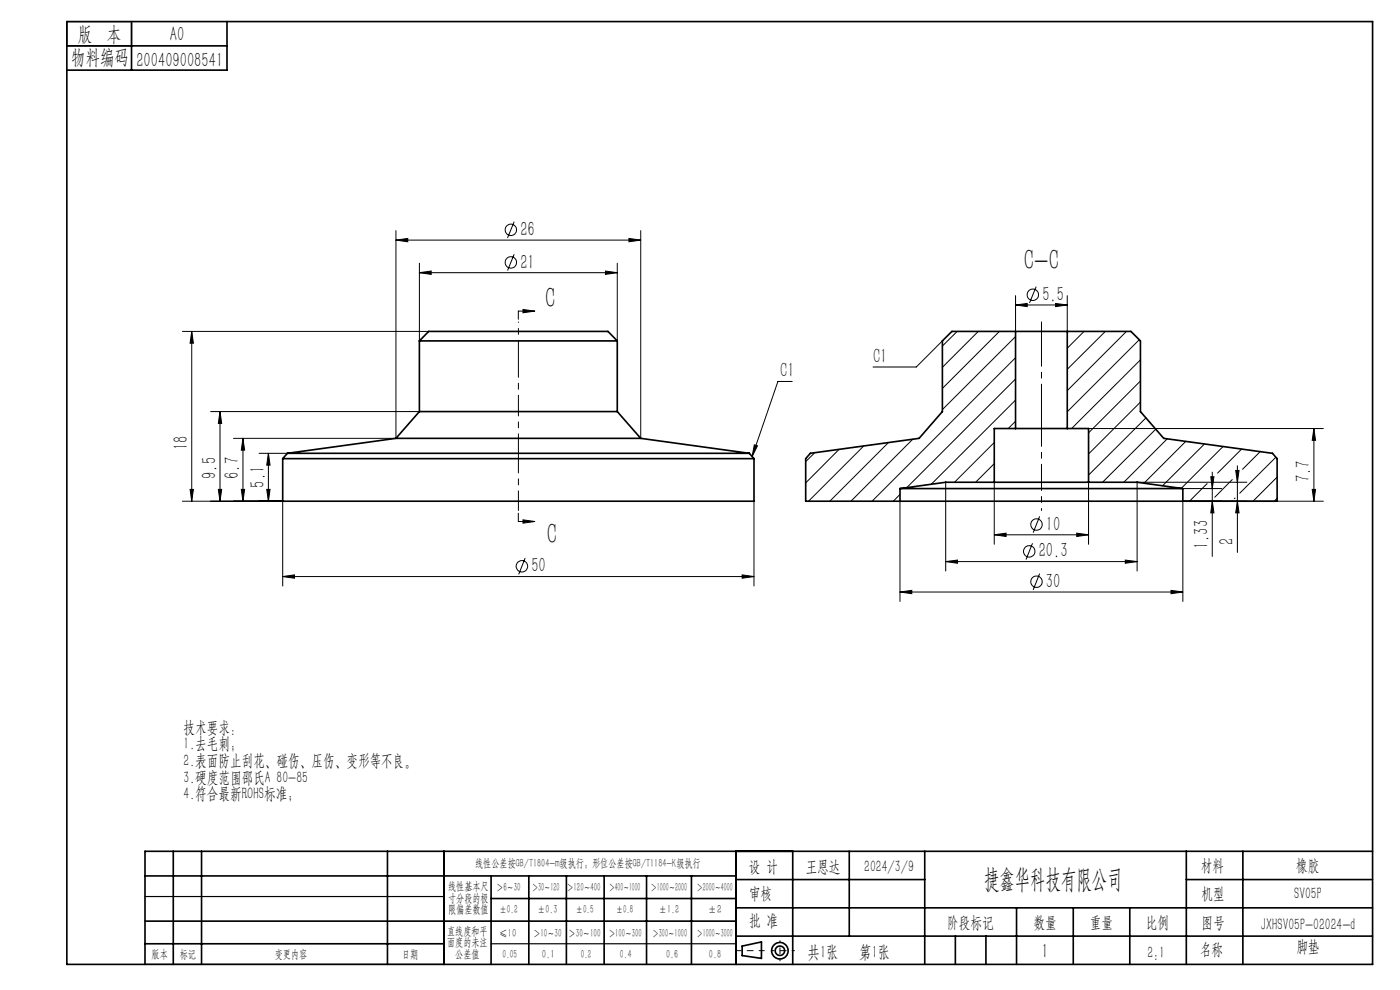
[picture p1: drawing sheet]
<svg xmlns="http://www.w3.org/2000/svg" width="297mm" height="210mm" viewBox="0 0 297 210" stroke-linecap="round" stroke-linejoin="round" font-family="sans-serif">
<g fill="none" stroke="#000" stroke-width=".21">
<path d="M84 50.9l2.5-.3v.7zM84 48.9v44.1h-34.5M84 50.9h51.9M89 57.8l2.5-.3v.7zM89 55.8v16.5M89 57.8h42M109.1 53.9l-1.4 3.5M109.1 47l-1.4 3.5M128.4 57.5l2.6 .3-2.6 .4zM131 55.8v16.5M133.4 50.6l2.5 .3-2.5 .4zM135.9 48.9v44.1"/>
<path d="M38.7 70.3h52.2M40.7 70.3v36M40.7 70.3l.3 2.5h-.7zM110.9 65.6l2.6 .4-2.6 .3zM113.5 66h-3.5v1.7M199.9 72.3l-5.5 5.5h-9.2M203.1 70.3l-3.2 3.1M207.5 70.3l-7.6 7.6M212 70.3l-12.1 12.1M215.4 71.4l-15.5 15.5M215.4 75.9l-30.4 30.4M215.4 64.7l2.5-.3v.6z"/>
<path d="M215.4 62.7v7.6M215.4 64.7h11M219.8 60.8l-1.4 3.5M223.9 64.4l2.5 .3-2.5 .3zM226.4 62.7v7.6M230 70.3l-3.6 3.6M234.5 70.3l-8.1 8M239 70.3l-12.6 12.6M241.7 72.1l-15.3 15.2M241.9 76.3l-14.6 14.6M44.7 87.3h44.3M46.7 87.3v19"/>
<path d="M46.7 87.3l.3 2.5h-.7zM51.5 93v13.3M51.5 93l.4 2.5h-.7zM55 96.2h6M56.9 96.2v10.1M56.9 96.2l.4 2.5h-.7zM160 94.4l.7 .2-1.1 2.2zM168.1 80.9h-3.1l-5.4 15.9M172.8 96.1l-1.9 1.8M178 95.3l-7.1 7.1M183.2 94.6l-11.7 11.7M188.5 93.9l-12.5 12.4"/>
<path d="M193.6 93.2l-13.1 13.1M210.9 93.9l-8.4 8.4M210.9 98.3l-3.9 4M215.4 80.4l-23 23M215.4 84.9l-17.8 17.8M215.4 89.4l-1.5 1.5M230.9 90.9h49.8M241.9 80.8l-11 11M241.9 85.3l-11 11M243.1 88.6l-12.2 12.2M245.2 91l-11.3 11.3M247.6 93.1l-9.2 9.2"/>
<path d="M251.6 93.6l-8.9 8.9M255.5 94.2l-8.9 8.8M259.5 94.7l-8.9 8.9M262.1 99.8h.8l-.4 2.5zM262.5 98.8v18.4M263.4 95.3l-5.1 5.1M267.3 95.8l-3.7 3.7M270.7 97l-7.7 7.6M278.7 90.9v15.4M278.7 90.9l.4 2.5h-.7zM38.7 106.3h21.3v18M40.3 103.8h.7l-.3 2.5z"/>
<path d="M46.3 103.8h.7l-.3 2.5zM51.2 103.8h.7l-.4 2.5zM56.6 103.8h.7l-.4 2.5zM110 108.9v1.7h3.5M110.9 110.3l2.6 .3-2.6 .4zM111.4 118.4l-1.4 3.4M159.9 106.3v18M190.9 104.9l-1.4 1.4M190.9 106.3v21.3M200.6 119.1l2.5-.3v.7zM200.6 102.3v18.8M200.6 119.1h40.6"/>
<path d="M210.9 113.4l2.5-.3v.7zM210.9 102.3v13.2M210.9 113.4h20M219 115.2l-1.3 3.5M220.6 109.5l-1.4 3.5M228.4 113.1l2.5 .3-2.5 .4zM230.9 102.3v13.2M238.7 118.8l2.5 .3-2.5 .4zM250.9 103.6h8.3M256.1 102.6l-3.8 3.7M256.9 101.1h.6l-.3 2.5zM257.2 100.1v17.9"/>
<path d="M257.2 106.3l.3 2.5h-.6zM261.4 106.2l-.1 .1M261.4 101.7l-3.7 3.8M262 105.6l-.2 .2M262.5 106.3l.4 2.5h-.8zM264.5 102.3h-23.3v18.8M270.9 101.2l-5.1 5.1M270.9 105.7l-.6 .6M278.4 103.8h.7l-.4 2.5zM280.7 106.3h-29.8v21.3M60 122.3l2.5-.4v.8zM60 122.3h99.9"/>
<path d="M157.4 121.9l2.5 .4-2.5 .4zM190.9 125.6l2.5-.4v.7zM190.9 125.6h60M220.6 121.7l-1.4 3.4M248.4 125.2l2.5 .4-2.5 .3z"/>
<circle cx="108.4" cy="55.7" r="1.21"/>
<circle cx="108.4" cy="48.8" r="1.2"/>
<circle cx="219.1" cy="62.5" r="1.2"/>
<circle cx="218.4" cy="117" r="1.21"/>
<circle cx="219.9" cy="111.3" r="1.21"/>
<circle cx="110.7" cy="120.1" r="1.21"/>
<circle cx="219.9" cy="123.4" r="1.21"/>
</g>
<g fill="none" stroke="#000" stroke-width=".35">
<path d="M14.2 4.6h277v200h-277zM14.2 9.7h34M27.9 4.6v10.3M48.2 4.6v10.3h-34M89 72.3h42M89 72.3l1.9-2h38.1l2 2M89 72.3v15M131 72.3v15M215.4 70.3h11M215.4 70.3h-13.5l-2 2v15l-4.9 5.7-23.1 3.2-1 1.1v9h20M215.4 70.3v20.6M226.4 70.3h13.5l2 2v15l5 5.7 23 3.2 1 1.1v9h-20"/>
<path d="M226.4 70.3v20.6M60 97.3h99.9M60 97.3v9h99.9v-9M61 96.2h98M61 96.2l-1 1.1M84 93h51.9M84 93l-23 3.2M89 87.3h42M89 87.3l-5 5.7M131 87.3l4.9 5.7M135.9 93l23.1 3.2M159 96.2l.9 1.1"/>
<path d="M215.4 90.9h11M215.4 90.9h-4.5v11.4M226.4 90.9h4.5v11.4M190.9 103.6h60M190.9 106.3h60M190.9 103.6v2.7M210.9 102.3h20M210.9 102.3h-10.3l-9.7 1.3M230.9 102.3h10.3l9.7 1.3M250.9 103.6v2.7M30.8 195.4h125.4M30.8 185.8h125.4"/>
<path d="M36.8 180.6v24M42.8 180.6v24M82.2 180.6v24M94.2 180.6v24M104.2 185.8v18.8M104.2 190.6h52M112.2 185.8v18.8M120.2 185.8v18.8M128.2 185.8v18.8M137.2 185.8v18.8M146.7 185.8v18.8M156.2 180.6v24"/>
<path d="M156.2 186.6h40M156.2 198.6h135M156.2 192.6h135M168.2 180.6v24M180.2 180.6v18M196.2 180.6v24M202.7 198.6v6M209.2 198.6v6M215.7 192.6v12M227.7 192.6v12M239.7 192.6v12M251.7 186.6h39.5"/>
<path d="M251.7 180.6v24M263.7 180.6v24M291.2 180.6h-260.4v24M30.8 200.2h63.4M157.4 200.7l4.1-.9v3.5l-4.1-.6z"/>
<circle cx="165.5" cy="201.7" r="1.74"/>
<circle cx="165.5" cy="201.7" r="1"/>
</g>
<path d="M110 96.1v-3.1M220.9 103.6v-1.3" fill="none" stroke="#000" stroke-width=".21" stroke-dasharray="15.2 1.3 1.3 1.3"/>
<path d="M220.9 103.6v4.7" fill="none" stroke="#000" stroke-width=".21" stroke-dasharray="15.2 1.3 1.3 1.3" stroke-dashoffset="14.8"/>
<path d="M220.9 68.3v22.6" fill="none" stroke="#000" stroke-width=".21" stroke-dasharray="15.2 1.3 1.3 1.3" stroke-dashoffset="5.8"/>
<path d="M220.9 90.9v11.4" fill="none" stroke="#000" stroke-width=".21" stroke-dasharray="15.2 1.3 1.3 1.3" stroke-dashoffset="11.4"/>
<path d="M110 93v-5.7" fill="none" stroke="#000" stroke-width=".21" stroke-dasharray="15.2 1.3 1.3 1.3" stroke-dashoffset="14.3"/>
<path d="M110 72.3v15" fill="none" stroke="#000" stroke-width=".21" stroke-dasharray="15.2 1.3 1.3 1.3" stroke-dashoffset="7.5"/>
<path d="M110 72.3v-4" fill="none" stroke="#000" stroke-width=".21" stroke-dasharray="15.2 1.3 1.3 1.3" stroke-dashoffset="15.1"/>
<path d="M110 96.1v12.2" fill="none" stroke="#000" stroke-width=".21" stroke-dasharray="15.2 1.3 1.3 1.3" stroke-dashoffset="11.1"/>
<path d="M162.1 201.7h-6" fill="none" stroke="#000" stroke-width=".21" stroke-dasharray="15.2 1.3 1.3 1.3" stroke-dashoffset="14.1"/>
<path d="M168.5 201.7h-4.8" fill="none" stroke="#000" stroke-width=".21" stroke-dasharray="15.2 1.3 1.3 1.3" stroke-dashoffset="14.7"/>
<path d="M165.5 199.6v4.2" fill="none" stroke="#000" stroke-width=".21" stroke-dasharray="15.2 1.3 1.3 1.3" stroke-dashoffset="15"/>
<path d="M14.2 4.6h13.7v5.1h-13.7zM30.8 190.2h63.4M30.8 204.6h63.4M104.2 200.2h52" fill="none" stroke="#000" stroke-width=".25"/>
<g fill="#000">
<path d="M160 94.4l.7 .2-1.1 2.2z"/>
<path d="M128.4 57.5l2.6 .3-2.6 .4zM89 57.8l2.5-.3v.7zM133.4 50.6l2.5 .3-2.5 .4zM84 50.9l2.5-.3v.7zM157.4 121.9l2.5 .4-2.5 .4zM60 122.3l2.5-.4v.8zM238.7 118.8l2.5 .3-2.5 .4zM200.6 119.1l2.5-.3v.7z"/>
<path d="M110.9 65.6l2.6 .4-2.6 .3zM110.9 110.3l2.6 .3-2.6 .4z"/>
<path d="M215.4 64.7l2.5-.3v.6zM223.9 64.4l2.5 .3-2.5 .3z"/>
<path d="M40.3 103.8h.7l-.3 2.5zM40.7 70.3l.3 2.5h-.7zM46.3 103.8h.7l-.3 2.5zM46.7 87.3l.3 2.5h-.7zM51.2 103.8h.7l-.4 2.5zM51.5 93l.4 2.5h-.7zM56.6 103.8h.7l-.4 2.5zM56.9 96.2l.4 2.5h-.7zM262.5 106.3l.4 2.5h-.8zM262.1 99.8h.8l-.4 2.5zM278.4 103.8h.7l-.4 2.5zM278.7 90.9l.4 2.5h-.7z"/>
<path d="M228.4 113.1l2.5 .3-2.5 .4zM210.9 113.4l2.5-.3v.7z"/>
<path d="M256.9 101.1h.6l-.3 2.5zM257.2 106.3l.3 2.5h-.6z"/>
<path d="M190.9 125.6l2.5-.4v.7zM248.4 125.2l2.5 .4-2.5 .3z"/>
</g>
<g font-size="6.3">
<text x="217.2" y="57.2">C-C</text>
<text x="115.7" y="65.4">C</text>
<text x="116" y="115.4">C</text>
</g>
<text font-size="5.6" x="208.8" y="188.3">捷鑫华科技有限公司</text>
<g font-size="4.4">
<text x="16.5" y="8.6">版 本</text>
<text x="36.1" y="8.6">A0</text>
<text x="15.1" y="13.7">物料编码</text>
<text x="28.9" y="14.2">200409008541</text>
<text x="110.4" y="50">26</text>
<text x="110.4" y="57">21</text>
<text x="221.1" y="63.8">5.5</text>
<text x="185.2" y="77">C1</text>
<text x="165.5" y="80">C1</text>
<text x="39.8" y="95.5" transform="rotate(-90 39.8 95.5)">18</text>
<text x="45.8" y="101.6" transform="rotate(-90 45.8 101.6)">9.5</text>
<text x="50.7" y="101.6" transform="rotate(-90 50.7 101.6)">6.7</text>
<text x="56.1" y="103.4" transform="rotate(-90 56.1 103.4)">5.1</text>
<text x="277.9" y="102.3" transform="rotate(-90 277.9 102.3)">7.7</text>
<text x="221.9" y="112.6">10</text>
<text x="220.4" y="118.2">20.3</text>
<text x="256.3" y="116.5" transform="rotate(-90 256.3 116.5)">1.33</text>
<text x="261.7" y="115.6" transform="rotate(-90 261.7 115.6)">2</text>
<text x="112.7" y="121.4">50</text>
<text x="221.9" y="124.7">30</text>
<text x="221" y="203.2">1</text>
</g>
<g font-size="3.8">
<text x="171.3" y="203.2">共1张</text>
<text x="182.3" y="203.2">第1张</text>
</g>
<g font-size="3.5">
<text x="38.9" y="155.4">技术要求：</text>
<text x="38.9" y="159">1.去毛刺；</text>
<text x="38.9" y="162.5">2.表面防止刮花、碰伤、压伤、变形等不良。</text>
<text x="38.9" y="166">3.硬度范围邵氏A 80-85</text>
<text x="38.9" y="169.6">4.符合最新ROHS标准；</text>
<text x="158.9" y="184.9">设 计</text>
<text x="170.9" y="184.9">王恩达</text>
<text x="183.4" y="184.9">2024/3/9</text>
<text x="254.7" y="184.7">材料</text>
<text x="275" y="184.7">橡胶</text>
<text x="158.9" y="190.8">审核</text>
<text x="254.9" y="190.7">机型</text>
<text x="274.6" y="190.8">SV05P</text>
<text x="158.9" y="196.5">批 准</text>
<text x="200.9" y="196.9">阶段标记</text>
<text x="219.3" y="196.9">数量</text>
<text x="231.2" y="196.9">重量</text>
<text x="243.1" y="196.9">比例</text>
<text x="254.9" y="196.9">图号</text>
<text x="267.5" y="197.3">JXHSV05P-02024-d</text>
<text x="243.4" y="203.2">2:1</text>
<text x="254.5" y="202.5">名称</text>
<text x="275" y="201.8">脚垫</text>
</g>
<g font-size="2.5">
<text x="100.8" y="184">线性公差按GB/T1804-m级执行；形位公差按GB/T1184-K级执行</text>
<text x="95.1" y="188.8">线性基本尺</text>
<text x="95.1" y="191.3">寸分段的极</text>
<text x="105.3" y="189.1">＞6～30</text>
<text x="112.9" y="189.1">＞30～120</text>
<text x="120.2" y="188.9">＞120～400</text>
<text x="129.2" y="188.9">＞400～1000</text>
<text x="138.1" y="189.1">＞1000～2000</text>
<text x="147.8" y="189.1">＞2000～4000</text>
<text x="95.1" y="193.8">限偏差数值</text>
<text x="105.9" y="193.8">±0.2</text>
<text x="114.1" y="193.8">±0.3</text>
<text x="122.2" y="193.8">±0.5</text>
<text x="130.7" y="193.8">±0.8</text>
<text x="139.8" y="193.8">±1.2</text>
<text x="150.2" y="193.8">±2</text>
<text x="32.2" y="203.2">版本</text>
<text x="38.1" y="203.2">标记</text>
<text x="58.3" y="203.2">变更内容</text>
<text x="85.3" y="203.2">日期</text>
<text x="94.8" y="198.3">直线度和平</text>
<text x="94.8" y="200.7">面度的未注</text>
<text x="96.6" y="203.2">公差值</text>
<text x="105.9" y="198.7">≤10</text>
<text x="106.6" y="203.2">0.05</text>
<text x="113.2" y="198.7">＞10～30</text>
<text x="115" y="203.2">0.1</text>
<text x="120.6" y="198.7">＞30～100</text>
<text x="123.2" y="203.2">0.2</text>
<text x="129.1" y="198.7">＞100～300</text>
<text x="131.5" y="203.2">0.4</text>
<text x="138.4" y="198.7">＞300～1000</text>
<text x="141.3" y="203.2">0.6</text>
<text x="147.8" y="198.7">＞1000～3000</text>
<text x="150.4" y="203.2">0.8</text>
</g>
</svg>
